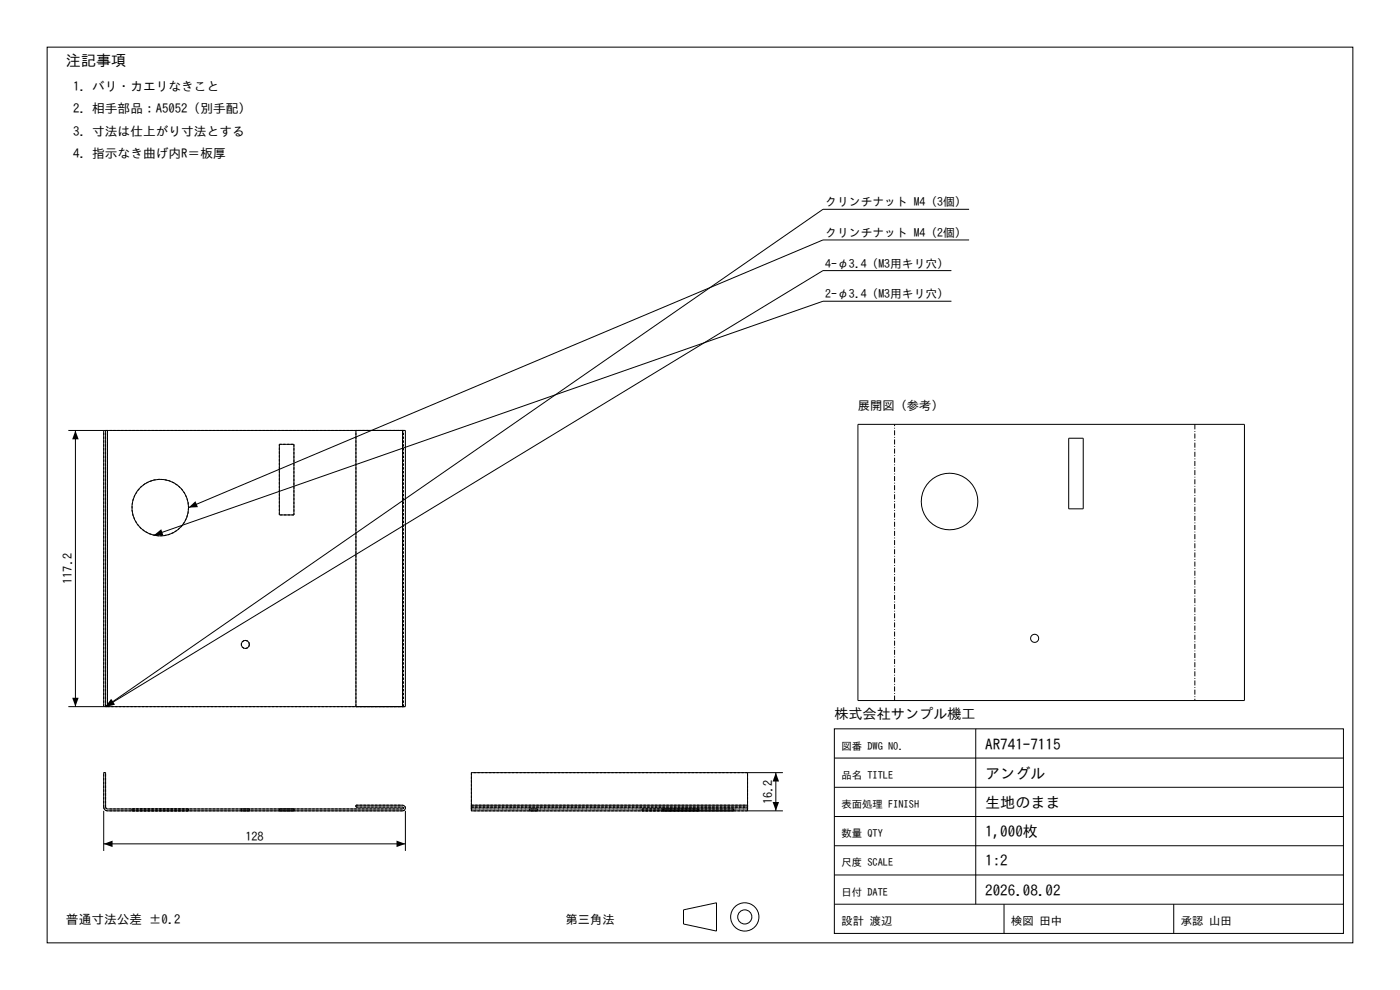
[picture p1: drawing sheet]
<svg xmlns="http://www.w3.org/2000/svg" width="297mm" height="210mm" viewBox="0 0 297 210" stroke-linecap="round" stroke-linejoin="round" font-family="sans-serif">
<g fill="none" stroke="#000" stroke-width=".21">
<path d="M10 10h277v190h-277zM201.8 57.4h-27.2l-152.2 92.5M205.6 44.4h-31l-152.2 105.5M205.6 50.9h-31l-134.6 56.8M201.8 63.9h-27.2l-141.9 49.6M14.5 91.3h7.9M16 91.3v58.6M22 91.3v58.6M22.4 91.3h.4M22.4 91.3v58.6M22.8 91.3h62.6M22.8 91.3v58.6"/>
<path d="M59.3 94.3h3.1v14.9h-3.1zM75.5 91.3v58.6M85.4 91.3h.6v58.6h-.6M85.4 91.3v58.6M182 90h82v58.6h-82zM226.7 93h3.1v14.9h-3.1zM14.5 149.9h7.9M22.4 149.9h.4M22.8 149.9h62.6M177 154.6h108v43.4h-108zM207 154.6v37.2M22 163.9h.4v7.3l.4 .4h62.6l.2-.2-.2-.2h-9.9v-.4h9.9a.6 .6 0 0 1 .6 .6 .6 .6 0 0 1-.6 .6h-62.6a.8 .8 0 0 1-.8-.8z"/>
<path d="M22 172v8.5M22 179h64M86 172v8.5M100 170.8v1.2h66.1M100 170.8h58.6M158.6 170.8v1.2M158.6 163.9v6.9M164.6 163.9v8.1M166.1 163.9h-66.1v6.9M177 179.4h108M177 173.2h108M177 167h108"/>
<path d="M177 160.8h108M145 193l7-1.5v6l-7-1.5zM177 191.8h108M177 185.6h108M213 191.8v6.2M249 191.8v6.2"/>
<circle cx="34" cy="107.7" r="6"/>
<circle cx="201.4" cy="106.4" r="6"/>
<circle cx="52" cy="136.7" r=".86"/>
<circle cx="219.5" cy="135.4" r=".86"/>
<circle cx="158" cy="194.5" r="3"/>
<circle cx="158" cy="194.5" r="1.5"/>
</g>
<g fill="none" stroke="#000" stroke-width=".21" stroke-dasharray=".5 .3" stroke-linecap="butt">
<path d="M22.8 91.3v58.6M22.8 91.3h-.8M59.3 94.3h3.1M62.4 94.3v14.9M75.5 91.3h9.9M85.4 91.3h-62.6M85.4 91.3h-9.9M85.4 91.3h.6M85.4 91.3v58.6M85.4 91.3h.2M85.6 91.3h-.2M40 107.7a6 6 0 0 1-8.7 5.3 6 6 0 0 1-.9-10.1 6 6 0 0 1 9.5 3.7l.1 1.1"/>
<path d="M59.3 109.2v-14.9M62.4 109.2h-3.1M52.9 136.7a.86 .86 0 0 1-1.2 .8 .86 .86 0 0 1-.3-1.4 .86 .86 0 0 1 1.4 .2l.1 .4M22 149.9v-58.6M22.4 149.9v-58.6M22.8 149.9h62.6M22.8 149.9h-.8M75.5 149.9h9.9M75.5 149.9v-58.6M85.4 149.9h.2M85.4 149.9h-9.9M85.4 149.9h.6"/>
<path d="M85.4 149.9v-58.6M85.6 149.9h-.2M85.6 149.9v-58.6M22 163.9h.4M22 171.2v-7.3M22.4 171.2l.4 .4M22.4 171.2v-7.3M22.8 172a.8 .8 0 0 1-.8-.8M28 172h12M28 171.6h12M28 171.6v.4M40 172h-12"/>
<path d="M40 171.6h-12M40 172v-.4M51.2 172h1.7M51.2 171.6h1.7M51.2 171.6v.4M52.9 172h-1.7M52.9 171.6h-1.7M52.9 172v-.4M59.3 172h3.1M59.3 171.6h3.1M59.3 172v-.4M62.4 172h-3.1"/>
<path d="M62.4 171.6h-3.1M62.4 172v-.4M75.5 170.8h9.9M75.5 170.8v.4M75.5 171.2h9.9M85.4 172h-62.6M85.4 171.6h-62.6M85.4 172a.6 .6 0 0 0 .6-.6 .6 .6 0 0 0-.6-.6M85.4 171.2l.2 .2-.2 .2M100 172v-.8M100 163.9v7.3M100 170.8v.4"/>
<path d="M100 171.2v.4M100 171.6h58.6M100 171.2h58.6M100 170.8h58.6M112.3 172h1.8M112.3 171.6h1.8M112.3 171.6v.4M113.2 172h-.9M113.2 171.6h-.9M114.1 172h-.9M114.1 171.6h-.9M114.1 171.6v.4"/>
<path d="M136.2 172h12M136.2 171.6h12M136.2 171.6v.4M140.7 172h14.9M140.7 171.6h14.9M140.7 172v-.4M142.2 172h-6M142.2 171.6h-6M148.2 172h-6M148.2 171.6h-6M148.2 171.6v.4M155.6 172h-14.9"/>
<path d="M155.6 171.6h-14.9M155.6 172v-.4M158.6 172h-58.6M158.6 171.6h-58.6M158.6 172v-.8M158.6 171.2v.4M158.6 171.2h-58.6M158.6 170.8v.4M158.6 171.2v-.4M158.6 171.2v-7.3M158.6 163.9h-58.6"/>
</g>
<path d="M16 91.3l.7 1.9h-1.4zM32.7 113.5l1.5-1.2 .5 1.3zM40 107.7l1.5-1.4 .5 1.3zM15.3 148h1.4l-.7 1.9zM23.6 148.3l.7 1.1-1.9 .5zM23.7 148.3l.7 1.2-2 .4zM22 179l1.9-.7v1.4zM84.1 178.3l1.9 .7-1.9 .7zM163.9 170.1h1.4l-.7 1.9zM164.6 163.9l.7 1.9h-1.4z" fill="#000"/>
<path d="M253.5 90v58.6M189.8 148.6v-58.6" fill="none" stroke="#000" stroke-width=".21" stroke-dasharray="1.1 .4 .2 .4" stroke-linecap="butt"/>
<g font-size="3.2">
<text x="14" y="14">注記事項</text>
<text x="209" y="159">AR741-7115</text>
<text x="209" y="165.2">アングル</text>
<text x="209" y="171.4">生地のまま</text>
<text x="209" y="177.6">1,000枚</text>
<text x="209" y="183.8">1:2</text>
<text x="209" y="190">2026.08.02</text>
</g>
<text font-size="3" x="177" y="152.6">株式会社サンプル機工</text>
<g font-size="2.7">
<text x="15.5" y="19.2">1. バリ・カエリなきこと</text>
<text x="15.5" y="24">2. 相手部品：A5052（別手配）</text>
<text x="15.5" y="28.8">3. 寸法は仕上がり寸法とする</text>
<text x="15.5" y="33.6">4. 指示なき曲げ内R＝板厚</text>
<text x="14" y="196">普通寸法公差 ±0.2</text>
</g>
<g font-size="2.6">
<text x="182" y="87">展開図（参考）</text>
<text x="15.3" y="123.9" transform="rotate(-90 15.3 123.9)">117.2</text>
<text x="163.9" y="170.5" transform="rotate(-90 163.9 170.5)">16.2</text>
<text x="52.1" y="178.3">128</text>
<text x="120" y="196">第三角法</text>
</g>
<g font-size="2.5">
<text x="175.1" y="43.8">クリンチナット M4（3個）</text>
<text x="175.1" y="50.3">クリンチナット M4（2個）</text>
<text x="175.1" y="56.8">4-φ3.4（M3用キリ穴）</text>
<text x="175.1" y="63.3">2-φ3.4（M3用キリ穴）</text>
</g>
<g font-size="2.4">
<text x="178.5" y="196.2">設計 渡辺</text>
<text x="214.5" y="196.2">検図 田中</text>
<text x="250.5" y="196.2">承認 山田</text>
</g>
<g font-size="2.2">
<text x="178.5" y="159">図番 DWG NO.</text>
<text x="178.5" y="165.2">品名 TITLE</text>
<text x="178.5" y="171.4">表面処理 FINISH</text>
<text x="178.5" y="177.6">数量 QTY</text>
<text x="178.5" y="183.8">尺度 SCALE</text>
<text x="178.5" y="190">日付 DATE</text>
</g>
</svg>
